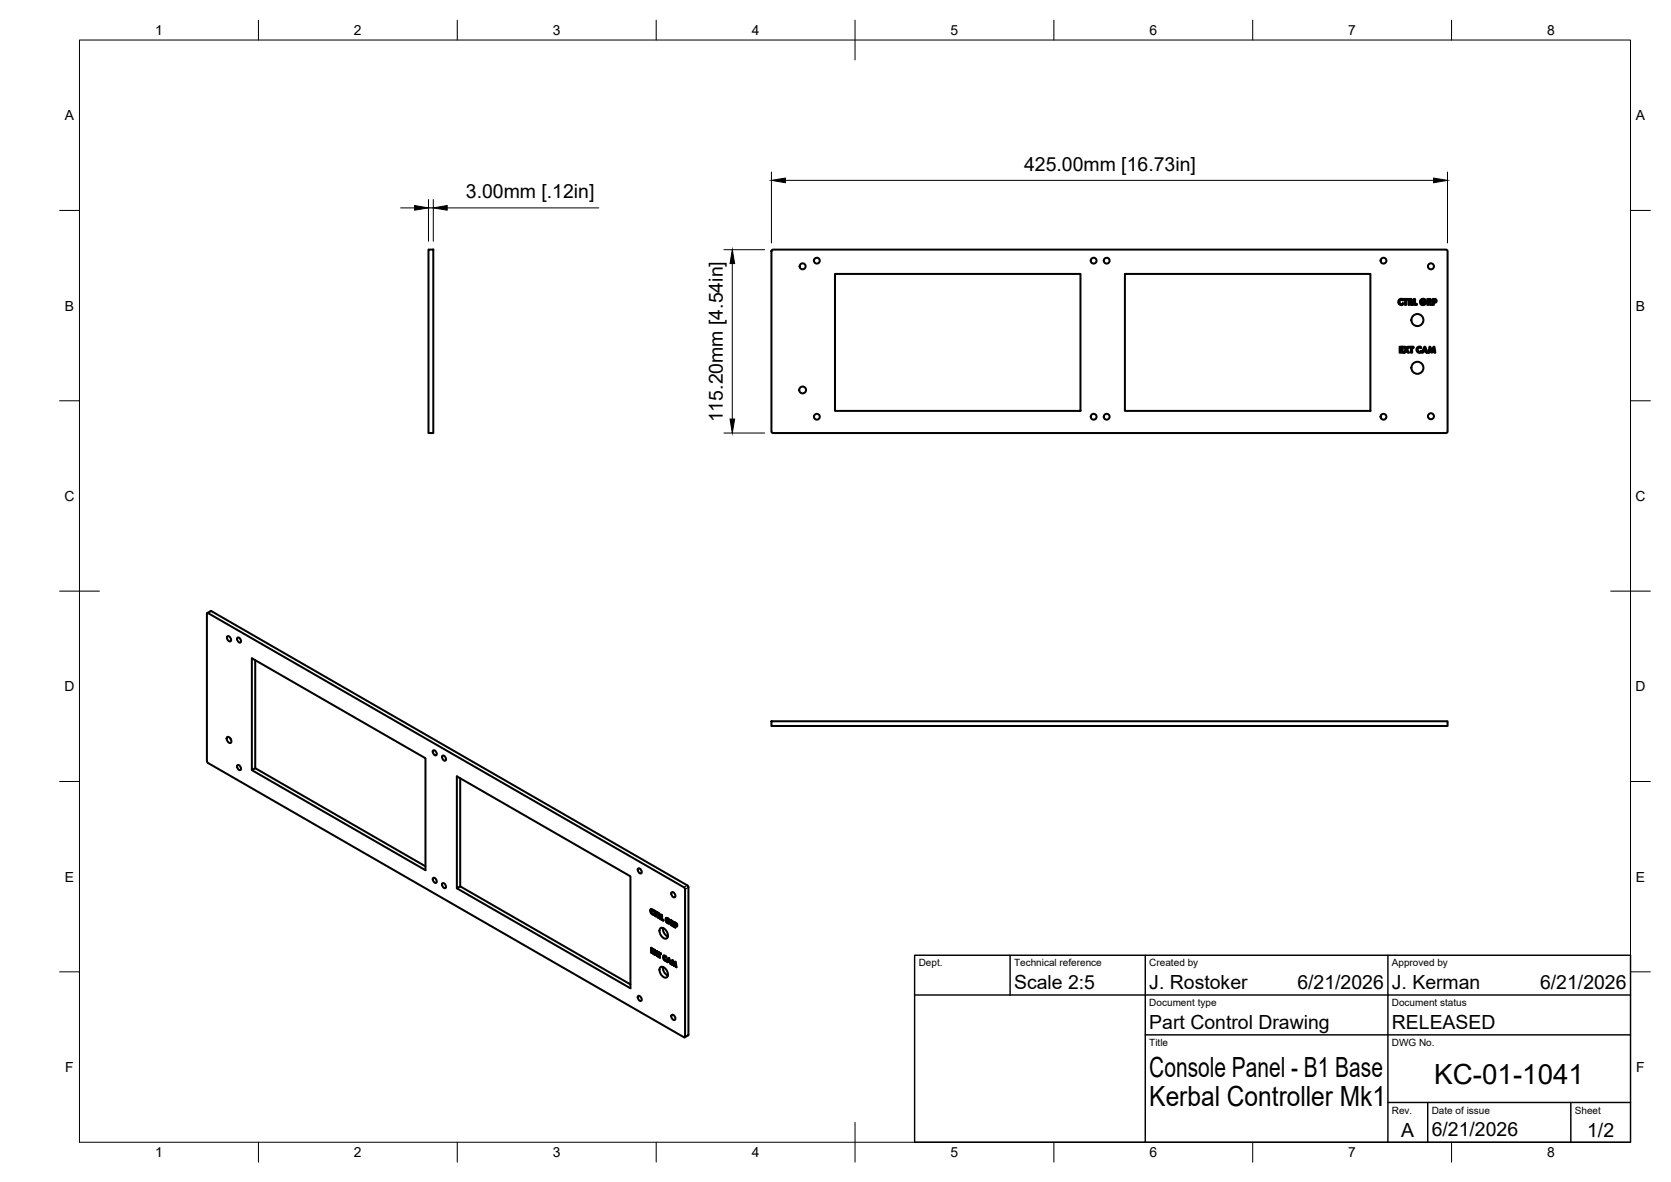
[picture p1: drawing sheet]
<svg xmlns="http://www.w3.org/2000/svg" width="420mm" height="297mm" viewBox="0 0 420 297" stroke-linecap="round" stroke-linejoin="round" font-family="sans-serif">
<!-- layer: Visible -->
<g fill="none" stroke="#000" stroke-width=".51">
<path d="M107.7 62.7h1.2v46.1h-1.2zM194.1 62.9l.2-.2h169.4l.3 .4v45.4l-.3 .3h-169.4l-.3-.3zM210 68.8h61.7v34.5h-61.7zM282.9 68.8h61.7v34.5h-61.7zM351.7 75.4l.4-.3 .6 .1v.3l-.4-.1-.4 .4 .2 .5 .6-.1v.4l-.5 .1-.5-.4-.1-.5zM352.9 75.1h1v.3h-.3v1.2h-.3v-1.2h-.4zM354.2 75.1h.6l.3 .2v.5l-.3 .2 .5 .6h-.4l-.4-.6v.6h-.3zM354.5 75.4l.3 .1-.1 .3h-.2zM355.5 75.1h.3v1.3h.5v.2h-.8zM357.3 75.3l.6-.2 .5 .2 .1 .1-.3 .2-.5-.2-.4 .4 .1 .4 .3 .2h.4l.2-.3h-.4v-.3h.7l-.3 .7-.6 .2-.5-.3-.2-.7zM358.9 75.1l.9 .2v.5l-.3 .2 .5 .6h-.4l-.4-.6v.6h-.3zM359.2 75.4l.3 .1v.3h-.3z"/>
<path d="M360.5 75.4l.4 .1v.3h-.4zM360.7 76.1l.5-.2-.1-.6-.9-.2v1.5h.3v-.5h.2M351.9 87.1h.8v.3h-.5v.3h.5v.3h-.5v.4h.5v.2h-.8zM353 87.1h.4l.2 .5 .3-.5h.4l-.5 .7 .5 .8h-.3l-.4-.5-.3 .5h-.4l.6-.8zM354.4 87.1h1v.3h-.3v1.2h-.3v-1.2h-.4zM356.3 87.4l.5-.3 .5 .1v.3l-.4-.1-.4 .4 .2 .5 .4 .1 .2-.2v.4l-.6 .1-.4-.3-.1-.5zM358.1 87.1h.3l.6 1.5h-.3l-.2-.3h-.6l-.1 .3h-.3zM358.2 87.5l.3 .6h-.5zM359.4 87.1h.2l.4 1 .4-1h.3l.2 1.5h-.3l-.1-.9-.4 .9-.5-.9-.1 .9h-.3zM52.1 154.1h.2l119.7 68.9 .3 .4-.1 37.3h-.2l-119.8-69-.2-.4zM52.1 154.1l1.1-.5 119.7 69 .2 .3v37.2l-.9 .6M57.1 160a.76 .76 0 0 1 .9 .3 .76 .76 0 0 1-.1 .9l-.7-.5z"/>
<path d="M59.7 160.3a.74 .74 0 0 1 .8 .3 .74 .74 0 0 1-.1 .9l-.7-.5zM64.2 165.9v27.1M57.2 185.2a.99 .99 0 0 1 .8 1.5 .99 .99 0 0 1-.8-1.5zM57.9 185.6l.2 .2M59.7 192.3a.74 .74 0 0 1 .8 .4 .74 .74 0 0 1-.1 .9l-.7-.5zM63.3 193.5l43.7 25.2v-28.2l-43.7-25.1v28.1l.9-.5 42.8 24.7M108.9 188.6a.74 .74 0 0 1 .8 .4 .74 .74 0 0 1-.1 .8l-.6-.4zM111.2 190a.74 .74 0 0 1 .8 .3 .74 .74 0 0 1-.1 .9l-.6-.5zM115.7 195.6v27.1M194 181.3h170v1.1h-170zM160.4 218.3a.74 .74 0 0 1 .8 .4 .74 .74 0 0 1-.1 .8l-.6-.4zM108.9 220.7a.74 .74 0 0 1 .8 .3 .74 .74 0 0 1-.1 .9l-.6-.5z"/>
<path d="M111.2 222a.74 .74 0 0 1 .8 .4 .74 .74 0 0 1-.1 .8l-.6-.4zM114.9 223.2l43.6 25.2v-28.2l-43.6-25.1v28.1l.8-.5 42.8 24.7M163.6 228.5l.3-.1 .4 .4v.2l-.3-.3-.3 .2 .1 .5 .5 .2v.3l-.6-.4-.2-.5zM163.7 228.5l-.1 .6 .7 .7M163.8 238.2l-.1 1.2v-1.2l.6 .3v.2l-.4-.2M163.8 228.7l.2-.1 .3 .3M163.8 239.4l.5 .3M164.3 239.1l-.4-.1v.3l.4 .3v.1l-.6-.3M164.3 229.6h.1M164.3 238.6l-.4-.1v.3l.4 .2v.2l-.4-.2M164.5 228.8l-.1 .2v-.2l.7 .4v.2l-.2-.2M164.5 228.9l.3 .2-.4-.1"/>
<path d="M164.5 239.8l.2 .1M164.6 238.7l.2 .7-.3-.8 .4 .7M164.8 229.1l-.1 1.1v-1.1M164.8 230.1l.1 .1M164.9 239.3l-.5 .5 .4-.4M164.9 239.7l.3 .5-.2-.6-.3 .4-.3-.2M165.1 229.3l-.2-.1v1.1l-.2-.1M165.2 239l-.3 .3 .2-.3 .3 .1-.3 .4 .3 .9-.2-.2M165.4 229.3l-.1 1.2v-1.2l.7 .6-.1 .3h-.1l.3 .8-.3-.2M165.4 230.5h.1M165.5 229.6l.3 .2-.1 .2M165.5 229.6l.3 .4h-.3z"/>
<path d="M165.5 230.1h.1l-.1 .5-.2-.1M165.6 239.3l-.1 .1v-.2l.7 .4v.2l-.3-.1M165.6 239.4l.2 .1-.3-.1M165.6 230.1l.2 .7-.3-.6M165.8 230.2h.1M165.8 239.5l-.1 1.1v-1M165.9 230.8h.1M166 233.3a1.3 1.3 0 0 1 1.8 1 .92 .92 0 0 1 .2 1 .92 .92 0 0 1-.8 .6 1.96 1.96 0 0 1-1.2-2.6zM166.2 239.7h-.3v1l-.2-.1M166.3 231.1l.5 .2M166.3 229.8l.2 .1v1.1l.3 .2v.2l-.5-.3zM166.3 229.9v1.1"/>
<path d="M166.7 233.2a2.22 2.22 0 0 0 1.2 2.2M167.5 230.7l.5 .1 .4 .5h-.2M167.5 230.7l-.2 .3 .2 .6 .4 .5h.4M167.5 230.7l-.1 .4 .2 .5 .7 .5M167.7 230.9l-.1 .4 .1 .4 .3 .2 .2-.2M167.7 230.9l.4 .1zM167.9 231.6l.3 .1M168 231.4l-.1 .2v-.2l.5 .3-.1 .4M168 231.5l.3 .2M168.1 231l.1 .3-.1-.2M168.2 231.7l-.1 .1M168.3 231.3h.1"/>
<path d="M168.7 231.3v1.1v-1.2l.6 .5v.4l-.2 .1 .3 .7-.2-.2M168.7 232.4l.2 .1M168.8 224.3a.76 .76 0 0 1 .9 .3 .76 .76 0 0 1-.1 .9l-.7-.4zM168.9 231.5l.3 .2-.1 .3M168.9 231.5l.2 .3v.2l-.2-.1zM169 232l-.1 .6-.2-.2M169 232l-.1 .1M169 232l.2 .7-.3-.6M169.1 232.2h.1M169.2 232.7l.2 .1M169.7 231.8l-.1 1.2v-1.2l.6 .3 .1 .4-.1 .3-.4-.2M169.7 232.9l.1 .1"/>
<path d="M169.8 232.1l.3 .1zM169.8 232.1v.3l.2 .1M170 232.2v.3M170.1 232.2v.3M170.3 232.7l-.4-.1-.1 .5-.2-.1M160.4 250.3a.74 .74 0 0 1 .8 .4 .74 .74 0 0 1-.1 .9l-.6-.5zM165.2 240.2l.2 .1M165.8 240.5l.1 .1M166 243.1a1.3 1.3 0 0 1 1.8 1 .92 .92 0 0 1 .2 1 .92 .92 0 0 1-.8 .6 1.96 1.96 0 0 1-1.2-2.6zM166.7 243a2.22 2.22 0 0 0 1.2 2.2M166.8 240.2l.3-.1 .4 .3v.3l-.4-.3-.2 .4 .3 .4 .3 .1v.3l-.3-.2-.4-.5zM166.9 240.1v.8l.6 .6"/>
<path d="M167 240.4l.5 .1M167.5 241.3h.1M167.7 241.6l.2 .1M168 241.6l.5 .2-.4-.2-.2 .2-.2-.1M168.2 240.7l-.5 1 .4-1 .2 .1 .4 1.5-.2-.1M168.2 241.1l.2 .5-.1-.6-.3 .4 .3 .2M168.5 241.8l.1 .3-.2-.2M168.6 242.1l.1 .1M168.8 255.1a.76 .76 0 0 1 .9 .4 .76 .76 0 0 1-.1 .9l-.7-.5zM168.9 242.3l.2 .1M169.1 241.3l-.3 1 .2-1.1 .5 1.1M169.1 241.8l.4 .8-.3-.9-.2 .8-.2-.2"/>
<path d="M169.5 242.6v.1M169.8 242.1l.2 .8-.1-.8-.5 .6M169.8 241.7l-.3 .6 .3-.7 .3 1.5-.2-.1M170 242.9l.1 .1"/>
<circle cx="201.8" cy="66.9" r=".75"/>
<circle cx="205.4" cy="65.5" r=".73"/>
<circle cx="275" cy="65.5" r=".73"/>
<circle cx="278.3" cy="65.5" r=".73"/>
<circle cx="347.9" cy="65.5" r=".73"/>
<circle cx="359.8" cy="66.9" r=".75"/>
<circle cx="201.8" cy="98" r=".86"/>
<circle cx="356.4" cy="80.4" r="1.51"/>
<circle cx="356.4" cy="92.4" r="1.51"/>
<circle cx="205.4" cy="104.7" r=".73"/>
<circle cx="275" cy="104.7" r=".73"/>
<circle cx="278.3" cy="104.7" r=".73"/>
<circle cx="347.9" cy="104.7" r=".73"/>
<circle cx="359.8" cy="104.6" r=".75"/>
</g>
<!-- layer: Visible Narrow -->
<path d="M53.2 153.6l-.9 .5M163.7 229.4h.1M165.7 229.6h-.1M167.5 230.7h.1M167.7 230.9h.1M169 231.5h-.1M170 232.1h-.1M170 232.7h-.1M172.8 222.5l-.8 .5M173.1 223l-.8 .5M167 241l-.1 .1M173.1 260l-.8 .5" fill="none" stroke="#000" stroke-width=".25"/>
<!-- layer: Visible -->
<circle cx="167.7" cy="230.9" r=".25" fill="#000"/>
<!-- layer: BORDER -->
<g fill="none" stroke="#000" stroke-width=".25">
<path d="M20 10.1h390v276.9h-390zM65 5.1v5M115 5.1v5M165 5.1v5M215 5.1v10M265 5.1v5M315 5.1v5M365 5.1v5M15 52.9h5M410 52.9h5M15 100.7h5M410 100.7h5"/>
<path d="M15 148.6h10M405 148.6h10M15 196.4h5M410 196.4h5M15 244.2h5M410 244.2h5M65 287v5M115 287v5M165 287v5M215 282.1v9.9M265 287v5M315 287v5"/>
<path d="M365 287v5"/>
</g>
<!-- layer: TITLEBLOCK -->
<path d="M230 240.1h180v46.9h-180zM230 250h180M254 240.1v9.9M288 240.1v46.9M349 240.1v46.9M288 260.1h122M349 277.1h61M359 277.1v9.9M395 277.1v9.9" fill="none" stroke="#000" stroke-width=".36"/>
<!-- layer: FD_Dimensions -->
<path d="M100.8 52.2h3.4M107.7 50.1v10.5M107.7 52.2h1.2M108.9 50.1v10.5M112.4 52.2h38.2M194 43.2v17.9M197.5 45.3h163M364 43.2v17.9M182 62.7h10.3M184.1 66.2v39.1M182 108.8h10.3" fill="none" stroke="#000" stroke-width=".25"/>
<path d="M104.2 51.7l3.5 .5-3.5 .6zM108.9 52.2l3.5-.5v1.1zM194 45.3l3.5-.5v1.1zM360.5 44.8l3.5 .5-3.5 .6zM184.1 62.7l.6 3.5h-1.1zM183.6 105.3h1.1l-.6 3.5z" fill="#000" stroke="#000" stroke-width=".25"/>
<g font-size="7">
<text x="289" y="270.6">Console Panel - B1 Base</text>
<text x="360.6" y="272.3">KC-01-1041</text>
<text x="289" y="278.1">Kerbal Controller Mk1</text>
</g>
<g font-size="4.9">
<text x="257.5" y="43">425.00mm [16.73in]</text>
<text x="117.1" y="49.9">3.00mm [.12in]</text>
<text x="181.8" y="106.1" transform="rotate(-90 181.8 106.1)">115.20mm [4.54in]</text>
<text x="255" y="248.5">Scale 2:5</text>
<text x="289" y="248.5">J. Rostoker</text>
<text x="326.2" y="248.5">6/21/2026</text>
<text x="350" y="248.5">J. Kerman</text>
<text x="387.2" y="248.5">6/21/2026</text>
<text x="289" y="258.6">Part Control Drawing</text>
<text x="350" y="258.6">RELEASED</text>
<text x="352.3" y="285.7">A</text>
<text x="360" y="285.5">6/21/2026</text>
<text x="399.1" y="285.7">1/2</text>
</g>
<g font-size="3.5">
<text x="39" y="8.8">1</text>
<text x="89" y="8.8">2</text>
<text x="139" y="8.8">3</text>
<text x="189" y="8.8">4</text>
<text x="239" y="8.8">5</text>
<text x="289" y="8.8">6</text>
<text x="339" y="8.8">7</text>
<text x="389" y="8.8">8</text>
<text x="16.3" y="30.2">A</text>
<text x="411.3" y="30.2">A</text>
<text x="16.3" y="78">B</text>
<text x="411.3" y="78">B</text>
<text x="16.2" y="125.9">C</text>
<text x="411.2" y="125.9">C</text>
<text x="16.2" y="173.7">D</text>
<text x="411.2" y="173.7">D</text>
<text x="16.3" y="221.6">E</text>
<text x="411.3" y="221.6">E</text>
<text x="16.4" y="269.4">F</text>
<text x="411.4" y="269.4">F</text>
<text x="39" y="290.8">1</text>
<text x="89" y="290.8">2</text>
<text x="139" y="290.8">3</text>
<text x="189" y="290.8">4</text>
<text x="239" y="290.8">5</text>
<text x="289" y="290.8">6</text>
<text x="339" y="290.8">7</text>
<text x="389" y="290.8">8</text>
</g>
<g font-size="2.5">
<text x="231" y="242.9">Dept.</text>
<text x="255" y="242.9">Technical reference</text>
<text x="289" y="242.9">Created by</text>
<text x="350" y="242.9">Approved by</text>
<text x="289" y="252.8">Document type</text>
<text x="350" y="252.8">Document status</text>
<text x="289" y="262.9">Title</text>
<text x="350" y="262.9">DWG No.</text>
<text x="350" y="279.9">Rev.</text>
<text x="360" y="279.9">Date of issue</text>
<text x="396" y="279.9">Sheet</text>
</g>
</svg>
